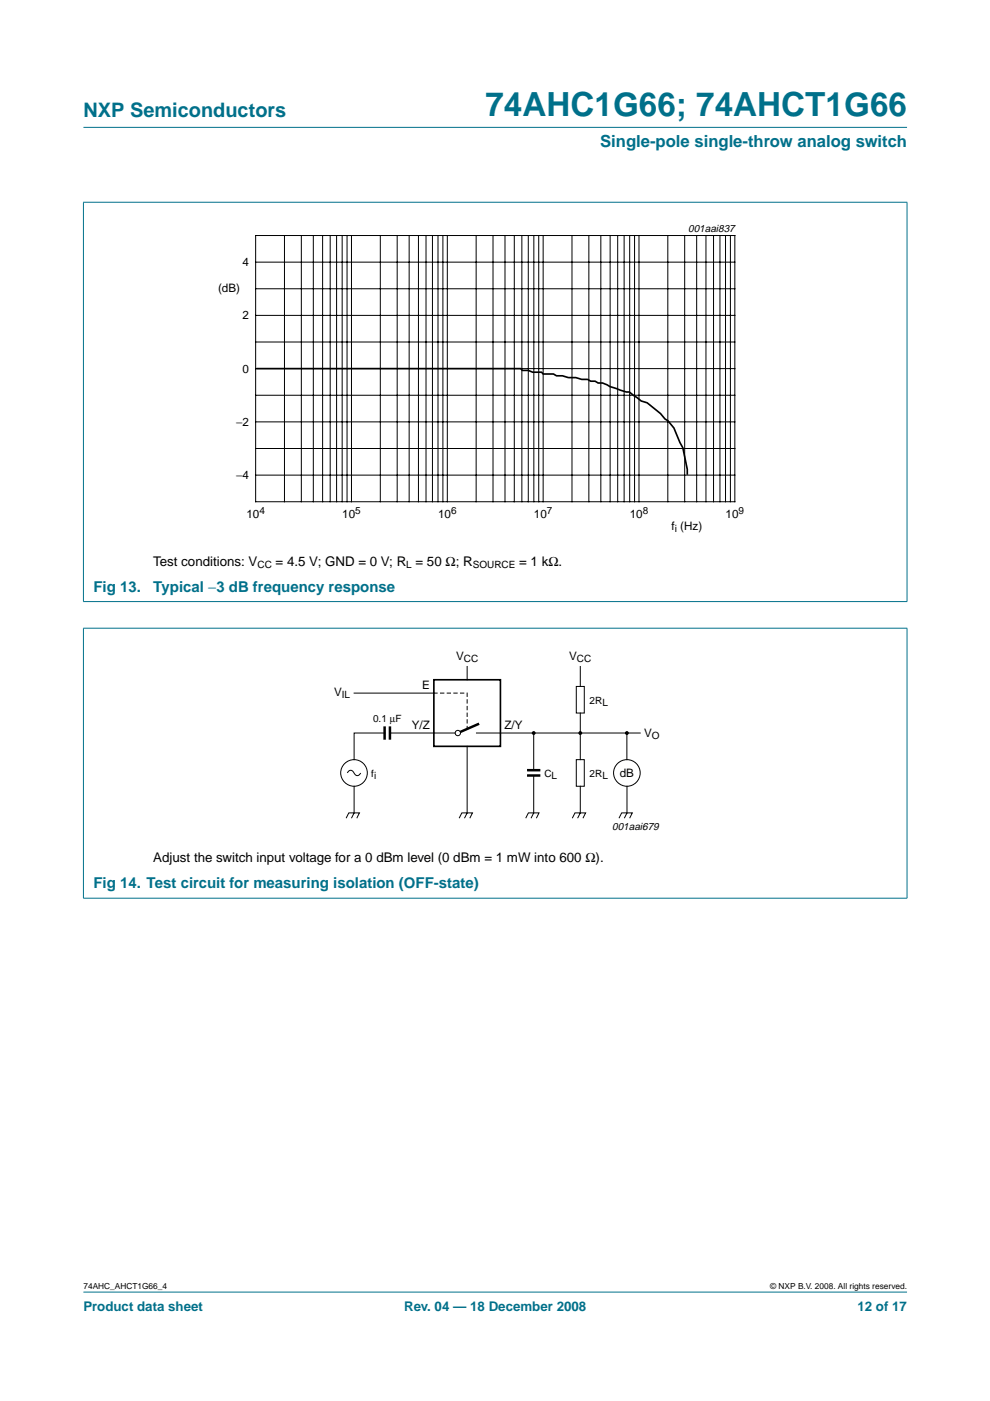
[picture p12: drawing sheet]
<svg xmlns="http://www.w3.org/2000/svg" width="210mm" height="297mm" viewBox="0 0 210 297" stroke-linecap="round" stroke-linejoin="round" font-family="sans-serif">
<g fill="#00708a" stroke="#00708a" stroke-width=".21">
<path d="M17.7 273.9h174.6z"/>
<path d="M17.7 27h174.6z"/>
<path d="M17.7 42.9v84.6z"/>
<path d="M192.3 42.9v84.6z"/>
<path d="M17.6 42.9h174.8z"/>
<path d="M17.6 127.5h174.8z"/>
<path d="M17.7 133.2v57.2z"/>
<path d="M192.3 133.2v57.2z"/>
<path d="M17.6 133.2h174.8z"/>
<path d="M17.6 190.4h174.8z"/>
</g>
<path d="M41.5 47.1h127v66.3h-127z" fill="none" stroke="#fff" stroke-width=".21"/>
<g fill="none" stroke="#000" stroke-width=".21">
<path d="M54.2 49.9h101.6v56.5h-101.6zM54.2 55.6h101.6M60.3 49.9v56.5M63.9 49.9v56.5M66.4 49.9v56.5M68.4 49.9v56.5M70 49.9v56.5M71.4 49.9v56.5M72.5 49.9v56.5M73.6 49.9v56.5M74.5 49.9v56.5M80.6 49.9v56.5"/>
<path d="M84.2 49.9v56.5M86.8 49.9v56.5M88.7 49.9v56.5M90.3 49.9v56.5M91.7 49.9v56.5M92.9 49.9v56.5M93.9 49.9v56.5M94.8 49.9v56.5M101 49.9v56.5M104.5 49.9v56.5M107.1 49.9v56.5M109 49.9v56.5"/>
<path d="M110.6 49.9v56.5M112 49.9v56.5M113.2 49.9v56.5M114.2 49.9v56.5M115.2 49.9v56.5M121.3 49.9v56.5M124.9 49.9v56.5M127.4 49.9v56.5M129.4 49.9v56.5M131 49.9v56.5M132.3 49.9v56.5M133.5 49.9v56.5"/>
<path d="M134.5 49.9v56.5M135.5 49.9v56.5M141.6 49.9v56.5M145.2 49.9v56.5M147.7 49.9v56.5M149.7 49.9v56.5M151.3 49.9v56.5M152.6 49.9v56.5M153.8 49.9v56.5M154.9 49.9v56.5M54.2 66.9h101.6M54.2 78.2h101.6"/>
<path d="M54.2 61.2h101.6M54.2 72.5h101.6M54.2 89.4h101.6M54.2 83.8h101.6M54.2 95.1h101.6M54.2 100.7h101.6M75.1 146.9h16.9M81.5 155.4h-6.4v5.7M82.7 155.4h9.3M99 158.2v14.2l-.5 1.1M99 141.3v2.8M113.2 155.4v7.9"/>
<path d="M122.2 145.5h1.7v5.7h-1.7zM123 141.3v4.2M123 151.2v9.9M132.9 155.4v5.7M73.4 173.5l.6-1.1h2.2l-.6 1.1M73.6 163.9a.74 .74 0 0 1 .8-.6 .74 .74 0 0 1 .7 .7 .71 .71 0 0 0 .7 .4 .71 .71 0 0 0 .7-.5M75.1 166.7v5.7l-.6 1.1M97.4 173.5l.5-1.1h2.3l-.6 1.1M111.5 173.5l.5-1.1h2.3l-.6 1.1M113.2 164.4v8l-.6 1.1M121.3 173.5l.6-1.1h2.3l-.6 1.1M122.2 161.1h1.7v5.6h-1.7z"/>
<path d="M123 166.7v5.7l-.5 1.1M131.2 173.5l.6-1.1h2.3l-.6 1.1M132.9 166.7v5.7l-.5 1.1"/>
<circle cx="75.1" cy="163.9" r="2.81"/>
<circle cx="132.9" cy="163.9" r="2.81"/>
</g>
<path d="M54.3 78.2h56.1l.3 .3h1.3l.9 .4h1.9l.3 .4h2.3l.6 .4h1.2l1.3 .4h1.6l1.2 .3h1.3l.6 .4h1l.6 .4h1l1.5 .8 2.2 .7 1.3 .4h.6l2.6 1.9 1.2 .4 2.8 2.3 1 1.1 .6 .4 1.3 1.5 1.9 4.2 .9 4.6v1.2M92 144.1h14.1v14.1h-14.1z" fill="none" stroke="#000" stroke-width=".35"/>
<path d="M81.5 154v2.8M82.7 154v2.8M101.6 153.4l-4.5 2M111.7 164.4h2.9M111.7 163.3h2.9" fill="none" stroke="#000" stroke-width=".53"/>
<g fill="#000" stroke="#000" stroke-width=".25">
<circle cx="113.2" cy="155.4" r=".28"/>
<circle cx="123" cy="155.4" r=".28"/>
<circle cx="132.9" cy="155.4" r=".28"/>
</g>
<path d="M92 146.9h7v7.7" fill="none" stroke="#000" stroke-width=".21" stroke-dasharray=".7"/>
<circle cx="97.1" cy="155.4" r=".56" fill="#fff" stroke="#000" stroke-width=".21"/>
<path d="M92 155.4h4.5M101 155.4h34.7" fill="none" stroke="#000" stroke-width=".21"/>
<text font-size="7.1" fill="#00708a" x="102.9" y="24.7">74AHC1G66; 74AHCT1G66</text>
<text font-size="4.2" fill="#00708a" x="17.7" y="24.9">NXP Semiconductors</text>
<text font-size="3.5" fill="#00708a" x="127.2" y="31.1">Single-pole single-throw analog switch</text>
<g font-size="3.2" fill="#00708a">
<text x="19.8" y="125.4">Fig 13.</text>
<text x="32.5" y="125.4">Typical −3 dB frequency response</text>
<text x="19.8" y="188.3">Fig 14. Test circuit for measuring isolation (OFF-state)</text>
</g>
<g font-size="2.8">
<text x="32.5" y="119.9">Test conditions: V</text>
<text x="58.4" y="119.9">= 4.5 V; GND = 0 V; R = 50 Ω; R</text>
<text x="110.1" y="119.9">= 1 kΩ.</text>
<text x="32.5" y="182.8">Adjust the switch input voltage for a 0 dBm level (0 dBm = 1 mW into 600 Ω).</text>
</g>
<g font-size="2.8" fill="#00708a">
<text x="17.7" y="278">Product data sheet</text>
<text x="85.7" y="278">Rev. 04 — 18 December 2008</text>
<text x="181.8" y="278">12 of 17</text>
</g>
<g font-size="2.5">
<text x="51.4" y="56.4">4</text>
<text x="46.2" y="62">(dB)</text>
<text x="51.4" y="67.7">2</text>
<text x="51.4" y="79">0</text>
<text x="50.1" y="90.3">−2</text>
<text x="50.1" y="101.6">−4</text>
<text x="52.2" y="109.8">10</text>
<text x="72.6" y="109.8">10</text>
<text x="92.9" y="109.8">10</text>
<text x="113.2" y="109.8">10</text>
<text x="133.5" y="109.8">10</text>
<text x="142.4" y="112.3">f (Hz)</text>
<text x="153.8" y="109.8">10</text>
<text x="96.7" y="139.9">V</text>
<text x="120.7" y="139.9">V</text>
<text x="70.8" y="147.5">V</text>
<text x="89.5" y="146.1">E</text>
<text x="87.3" y="154.6">Y/Z</text>
<text x="106.9" y="154.6">Z/Y</text>
<text x="136.6" y="156.3">V</text>
<text x="131.4" y="164.7">dB</text>
</g>
<g font-size="2.2">
<text x="145.9" y="49.1">001aai837</text>
<text x="129.8" y="176">001aai679</text>
</g>
<g font-size="2.1">
<text x="55" y="109">4</text>
<text x="75.3" y="109">5</text>
<text x="95.6" y="109">6</text>
<text x="115.9" y="109">7</text>
<text x="136.3" y="109">8</text>
<text x="143.1" y="112.8">i</text>
<text x="156.6" y="109">9</text>
<text x="54.6" y="120.4">CC</text>
<text x="86.1" y="120.4">L</text>
<text x="100.2" y="120.4">SOURCE</text>
<text x="98.3" y="140.4">CC</text>
<text x="122.3" y="140.4">CC</text>
<text x="72.5" y="148">IL</text>
<text x="125" y="149.2">2RL</text>
<text x="79.1" y="153.2">0.1 µF</text>
<text x="138.2" y="156.8">O</text>
<text x="78.7" y="164.7">fi</text>
<text x="115.4" y="164.7">CL</text>
<text x="125" y="164.7">2RL</text>
</g>
<g font-size="1.8">
<text x="17.7" y="273.4">74AHC_AHCT1G66_4</text>
<text x="163.3" y="273.4">© NXP B.V. 2008. All rights reserved.</text>
</g>
</svg>
